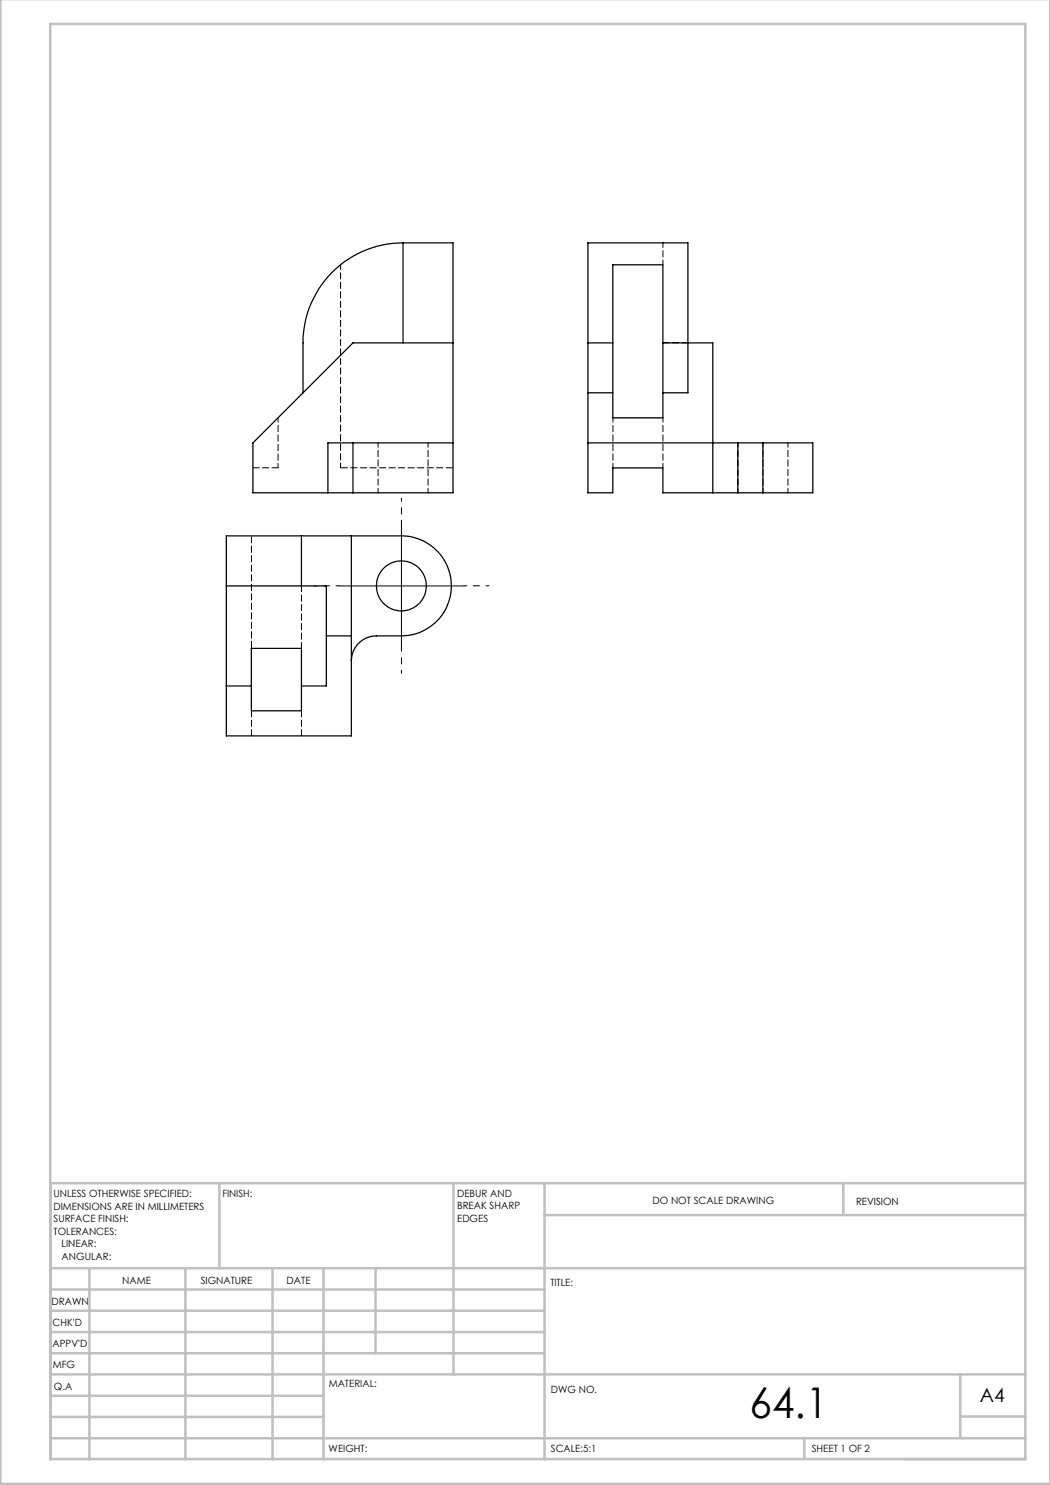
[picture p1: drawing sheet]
<svg xmlns="http://www.w3.org/2000/svg" width="210mm" height="297mm" viewBox="0 0 210 297" stroke-linecap="round" stroke-linejoin="round" font-family="sans-serif">
<path d="M67.8 117.2h-5M80.3 104.7v-5M92.8 117.2h5M80.3 129.7v5" fill="none" stroke="#000" stroke-width=".2" stroke-dasharray="15.2 1.3 1.3 1.3" stroke-dashoffset="14.6"/>
<path d="M67.8 117.2h25M80.3 104.7v25" fill="none" stroke="#000" stroke-width=".2"/>
<g fill="none" stroke="#c0c0c0" stroke-width=".5">
<path d="M.1 -.1v296.9h209.9v-296.9M10.1 4.8h195v287h-195zM43.9 236.6v17M90.7 236.6v38.3M108.9 236.6v55.3M168.7 236.6v6.3M205.1 236.6h-195v55.3M10.1 253.6h195M10.1 257.9h98.8M17.9 253.6v38.3M37.1 253.6v38.3M54.5 253.6v38.3"/>
<path d="M64.7 253.6v38.3M75.1 253.6v17M108.9 243h96.2M10.1 270.6h98.8M10.1 266.4h98.8M10.1 262.1h98.8M10.1 279.1h54.6M10.1 274.9h195M192.1 274.8v12.7M10.1 287.7h195M10.1 283.4h54.6M160.9 287.5v4.3"/>
<path d="M192.1 283.3h13"/>
</g>
<g fill="none" stroke="#000" stroke-width=".25">
<path d="M80.6 48.6h10v50h-20M80.6 48.6a20 20 0 0 0-20 20v10M80.6 48.6v20M90.6 68.6h-20l-20 20v10h15M117.6 68.6v-20h20v30h-5M117.6 68.6v30h5v-5h10v5h10M117.6 68.6h5M117.6 78.6h5M122.6 68.6v-15.7h10v15.7M122.6 68.6v15h10v-15M132.6 68.6h10v30M65.6 98.6h5"/>
<path d="M70.6 88.6h20M70.6 88.6h-5v10M70.6 88.6v10M117.6 88.6h30M142.6 98.6h5M147.6 98.6h5M147.6 88.6h5M147.6 88.6v10M152.6 88.6h10v10h-10M152.6 88.6v10M45.3 117.2v20M45.3 117.2h20v20h-5"/>
<path d="M45.3 117.2v-10h35a10 10 0 0 1 10 10 10 10 0 0 1-10 10h-5a5 5 0 0 0-5 5M60.3 107.2v10M70.3 107.2v40h-25v-10M45.3 137.2h5M50.3 137.2v-7.5h10v7.5M50.3 137.2v5h10v-5M65.3 127.2h5"/>
<circle cx="80.3" cy="117.2" r="5"/>
</g>
<path d="M55.6 83.6v10M75.6 88.6v10M85.6 98.6v-10M122.6 83.6v10M132.6 83.6v10M147.6 88.6v10M152.6 88.6v10M157.6 98.6v-10" fill="none" stroke="#000" stroke-width=".2" stroke-dasharray="1.3 .6" stroke-dashoffset=".4"/>
<path d="M132.6 68.6h5M50.6 93.6h5M50.3 147.2v-5M60.3 147.2v-5" fill="none" stroke="#000" stroke-width=".2" stroke-dasharray="1.3 .6"/>
<path d="M68.1 52.9v40.7M132.6 52.9v-4.3" fill="none" stroke="#000" stroke-width=".2" stroke-dasharray="1.3 .6" stroke-dashoffset=".3"/>
<path d="M68.1 93.6h22.5M50.3 129.7v-22.5" fill="none" stroke="#000" stroke-width=".2" stroke-dasharray="1.3 .6" stroke-dashoffset="-.1"/>
<path d="M60.3 129.7v-12.5" fill="none" stroke="#000" stroke-width=".2" stroke-dasharray="1.3 .6" stroke-dashoffset=".1"/>
<text font-size="8.5" x="149.9" y="283.5">64.1</text>
<text font-size="3.9" x="196" y="280.4">A4</text>
<g font-size="2">
<text x="10.7" y="239.5">UNLESS OTHERWISE SPECIFIED:</text>
<text x="44.5" y="239.5">FINISH:</text>
<text x="91.4" y="239.4">DEBUR AND</text>
<text x="10.7" y="242">DIMENSIONS ARE IN MILLIMETERS</text>
<text x="10.7" y="244.5">SURFACE FINISH:</text>
<text x="91.4" y="241.9">BREAK SHARP</text>
<text x="91.4" y="244.4">EDGES</text>
<text x="130.5" y="240.8">DO NOT SCALE DRAWING</text>
<text x="171.2" y="241">REVISION</text>
<text x="10.7" y="247">TOLERANCES:</text>
<text x="12.3" y="249.5">LINEAR:</text>
<text x="12.3" y="252">ANGULAR:</text>
<text x="24.4" y="256.9">NAME</text>
<text x="40.1" y="256.8">SIGNATURE</text>
<text x="57.3" y="256.8">DATE</text>
<text x="110.1" y="257.1">TITLE:</text>
<text x="10.3" y="260.9">DRAWN</text>
<text x="10.5" y="269.3">APPV'D</text>
<text x="10.5" y="265.2">CHK'D</text>
<text x="10.6" y="273.6">MFG</text>
<text x="10.8" y="278">Q.A</text>
<text x="65.8" y="277.4">MATERIAL:</text>
<text x="110.2" y="278.5">DWG NO.</text>
<text x="65.7" y="290.4">WEIGHT:</text>
<text x="110.2" y="290.5">SCALE:5:1</text>
<text x="162.4" y="290.4">SHEET 1 OF 2</text>
</g>
</svg>
